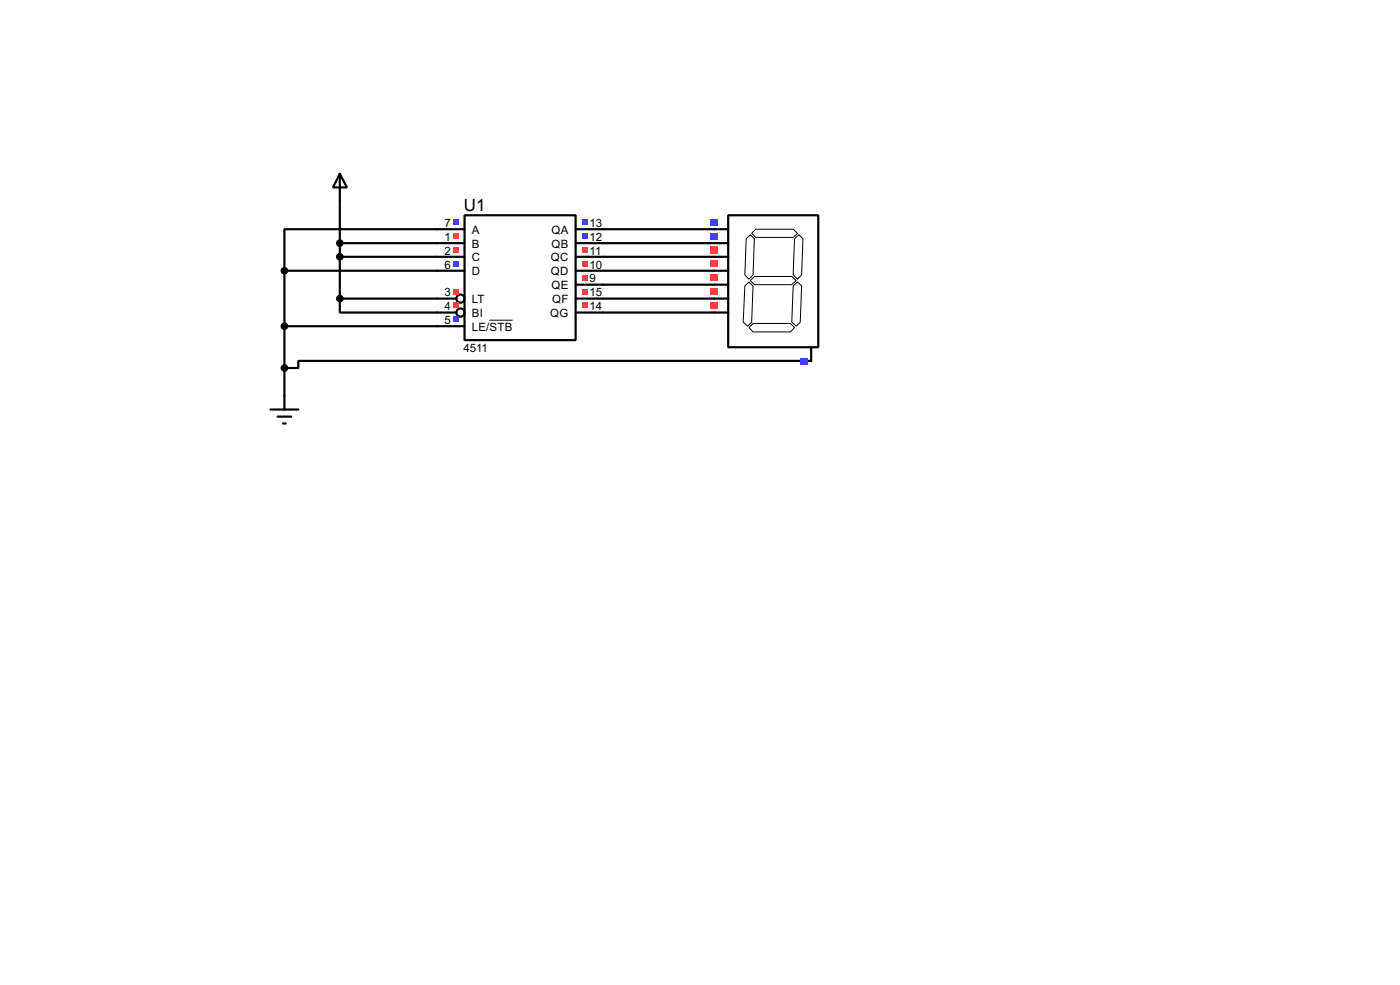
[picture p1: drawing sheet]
<svg xmlns="http://www.w3.org/2000/svg" width="256mm" height="180mm" viewBox="0 0 256 180" stroke-linecap="round" stroke-linejoin="round" font-family="sans-serif">
<g fill="none" stroke="#000" stroke-width=".4">
<path d="M62.3 36.9v17.8M85.1 39.4h20.4v22.9h-20.4zM52.1 49.6h33M52.1 49.6v22.8M52.1 59.7h33M62.3 54.7v2.5h21.3M62.3 44.5h22.8M62.3 47h22.8M62.3 54.7h21.3M85.1 42h-33v7.6M105.5 42h25.4M105.5 44.5h25.4"/>
<path d="M105.5 47h25.4M105.5 49.6h25.4M105.5 52.1h25.4M105.5 54.7h25.4M105.5 57.2h25.4M148.6 66.1h-93.9v1.3h-2.6"/>
<circle cx="84.3" cy="54.7" r=".75"/>
<circle cx="84.3" cy="57.2" r=".75"/>
</g>
<path d="M89.7 58.6h4.2" fill="none" stroke="#000" stroke-width=".18"/>
<path d="M83 40.2h1v1h-1z" fill="#4040ff"/>
<g fill="#ff4040">
<path d="M83 42.7h1v1h-1z"/>
<path d="M83 45.3h1v1h-1z"/>
</g>
<path d="M83 47.8h1v1h-1z" fill="#4040ff"/>
<g fill="#ff4040">
<path d="M83 52.9h1v1h-1z"/>
<path d="M83 55.4h1v1h-1z"/>
</g>
<g fill="#4040ff">
<path d="M83 58h1v1h-1z"/>
<path d="M106.6 40.2h1v1h-1z"/>
<path d="M106.6 42.7h1v1h-1z"/>
</g>
<g fill="#ff4040">
<path d="M106.6 45.3h1v1h-1z"/>
<path d="M106.6 47.8h1v1h-1z"/>
<path d="M106.6 50.3h1v1.1h-1z"/>
<path d="M106.6 52.9h1v1h-1z"/>
<path d="M106.6 55.4h1v1h-1z"/>
</g>
<path d="M133.4 39.4h16.5v24.2h-16.5zM130.9 42h2.5M130.9 44.5h2.5M130.9 47h2.5M130.9 49.6h2.5M130.9 52.1h2.5M130.9 54.7h2.5M130.9 57.2h2.5M148.6 63.6v2.5" fill="none" stroke="#000" stroke-width=".4"/>
<path d="M136.5 52.4l.7-.8 .8 .8-.3 6.6-.7 .7-.8-.7zM136.7 43.7l.8-.7 .7 .7-.2 6.6-.8 .8-.7-.8zM137.2 60l.8-.8h6.8l.8 .8-.8 .8h-6.8zM137.5 51.4l.7-.8h6.9l.8 .8-.8 .7h-6.9zM137.7 42.7l.8-.7h6.8l.8 .7-.8 .8h-6.8zM145.3 52.4l.8-.8 .8 .8-.3 6.6-.7 .7-.8-.7zM145.6 43.7l.8-.7 .7 .7-.2 6.6-.8 .8-.8-.8z" fill="none" stroke="#000" stroke-width=".18"/>
<g fill="#4040ff">
<path d="M130.2 40.1h1.3v1.2h-1.3z"/>
<path d="M130.2 42.6h1.3v1.3h-1.3z"/>
</g>
<g fill="#ff4040">
<path d="M130.2 45.1h1.3v1.3h-1.3z"/>
<path d="M130.2 47.7h1.3v1.2h-1.3z"/>
<path d="M130.2 50.2h1.3v1.3h-1.3z"/>
<path d="M130.2 52.8h1.3v1.2h-1.3z"/>
<path d="M130.2 55.3h1.3v1.3h-1.3z"/>
</g>
<path d="M146.7 65.5h1.3v1.2h-1.3z" fill="#4040ff"/>
<path d="M62.3 31.8l1.3 2.5h-2.6zM62.3 31.8v5.1M49.6 75h5.1M50.9 76.3h2.5M51.9 77.5h.5M52.1 72.4v2.6" fill="none" stroke="#000" stroke-width=".4"/>
<g fill="#000" stroke="#000" stroke-width=".4">
<circle cx="52.1" cy="49.6" r=".5"/>
<circle cx="52.1" cy="59.7" r=".5"/>
<circle cx="62.2" cy="54.7" r=".5"/>
<circle cx="62.2" cy="44.5" r=".5"/>
<circle cx="62.2" cy="47" r=".5"/>
<circle cx="52.1" cy="67.4" r=".5"/>
</g>
<text font-size="3.5" x="85" y="38.6">U1</text>
<g font-size="2.4">
<text x="81.5" y="41.6">7</text>
<text x="108" y="41.6">13</text>
<text x="81.5" y="44.1">1</text>
<text x="81.5" y="46.6">2</text>
<text x="86.4" y="42.7">A</text>
<text x="86.4" y="45.3">B</text>
<text x="86.4" y="47.8">C</text>
<text x="100.9" y="47.8">QC</text>
<text x="101" y="42.7">QA</text>
<text x="101" y="45.3">QB</text>
<text x="108" y="44.1">12</text>
<text x="108" y="46.6">11</text>
<text x="81.5" y="49.2">6</text>
<text x="86.4" y="50.4">D</text>
<text x="100.9" y="50.4">QD</text>
<text x="101" y="52.9">QE</text>
<text x="108" y="49.2">10</text>
<text x="108" y="51.7">9</text>
<text x="81.5" y="54.3">3</text>
<text x="81.5" y="56.8">4</text>
<text x="81.5" y="59.3">5</text>
<text x="86.4" y="55.4">LT</text>
<text x="86.4" y="58">BI</text>
<text x="100.8" y="58">QG</text>
<text x="101.1" y="55.4">QF</text>
<text x="108" y="54.3">15</text>
<text x="108" y="56.8">14</text>
<text x="84.9" y="64.5">4511</text>
<text x="86.4" y="60.5">LE/STB</text>
</g>
</svg>
